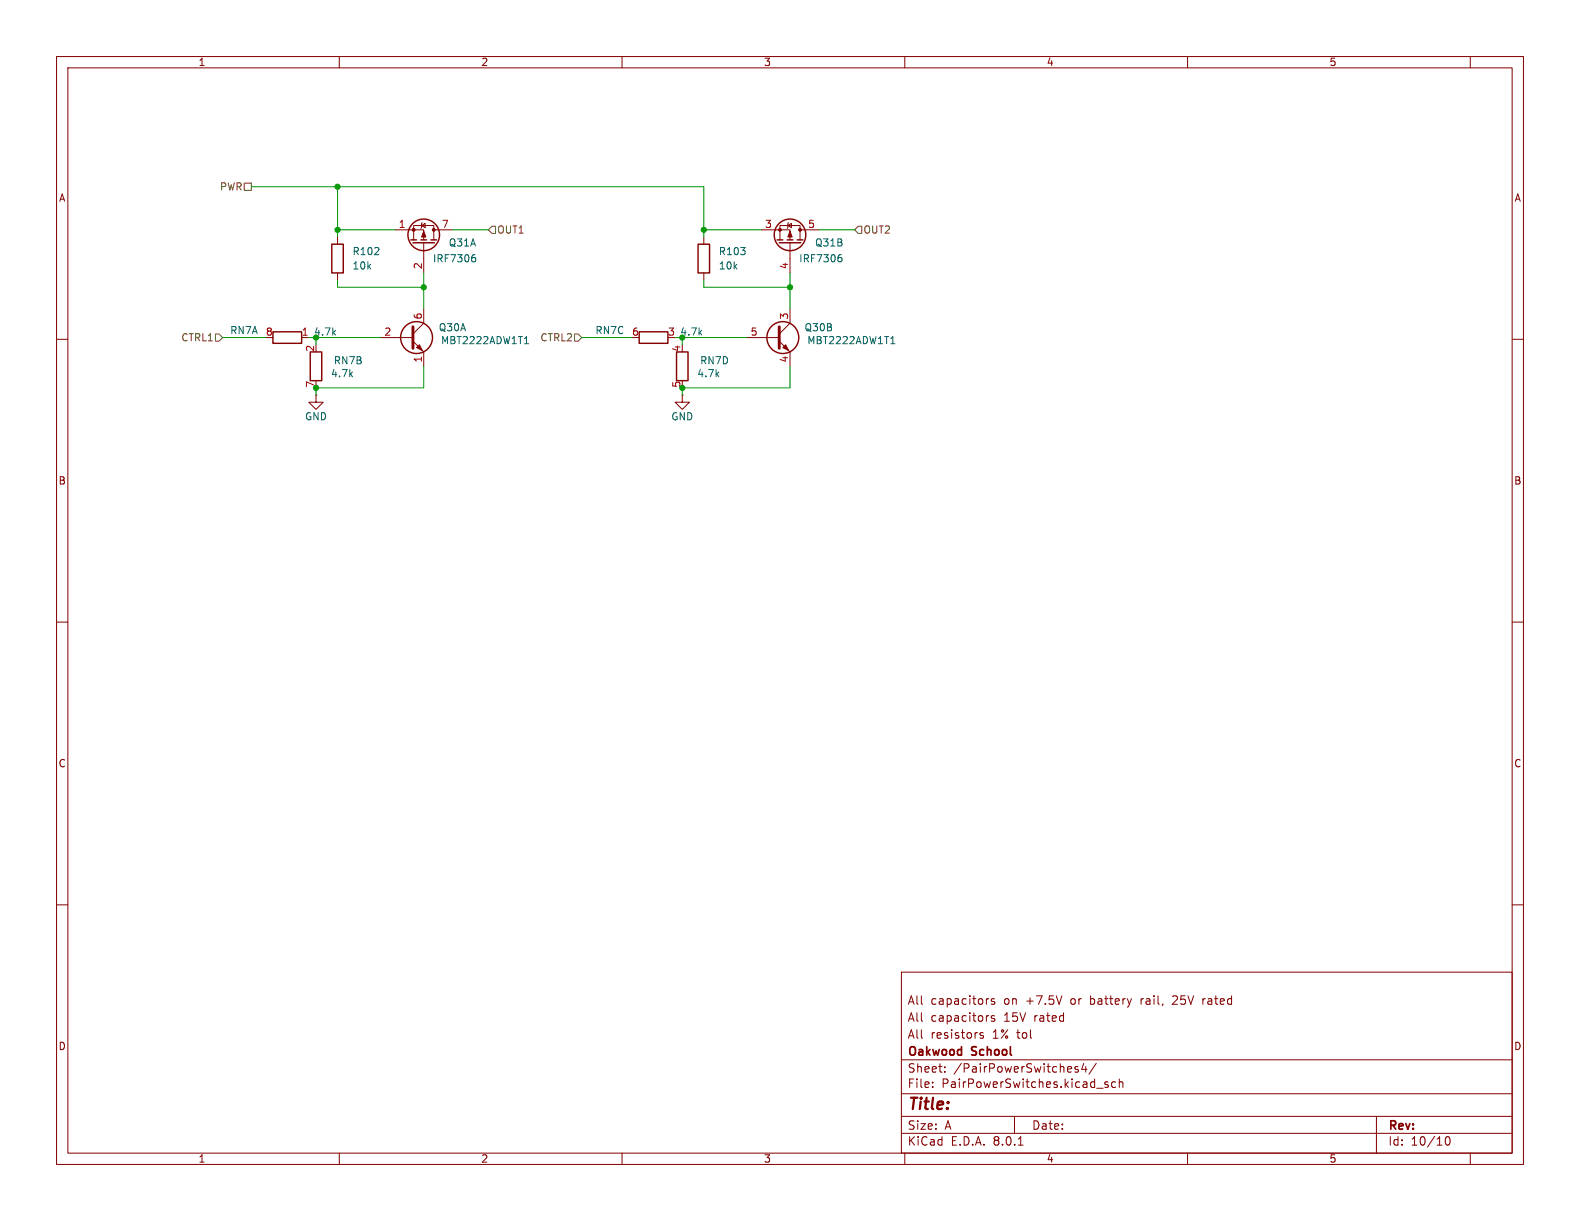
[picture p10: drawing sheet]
<svg xmlns="http://www.w3.org/2000/svg" width="279mm" height="216mm" viewBox="0 0 279 216" stroke-linecap="round" stroke-linejoin="round" font-family="sans-serif">
<g fill="none" stroke="#840000" stroke-width=".18">
<path d="M10 10h259.4v195.9h-259.4zM12 12h255.4v191.9h-255.4zM60 10v2M110 10v2M160 10v2M210 10v2M260 10v2M74.5 39.9l.7-.4v.8zM74.7 39.4l-.2 .1v.8l-.1 .1M139.3 39.9l.7-.4v.8zM139.4 39.4l-.1 .1v.8l-.1 .1M10 60h2"/>
<path d="M53.3 59.7h1.3M59.7 41.9v1.3M59.7 48.3v1.2M67.3 59.7h5.7M69.8 40.6h5.1v1.8M73.2 42.4v-2.5h3.5v2.5M74.9 42.9v5.4M74.9 54.6v2.6l-1.9 1.9M76.7 40.6h3.3M124.5 41.9v1.3M124.5 48.3v1.2M132.1 59.7h5.7"/>
<path d="M134.6 40.6h5.1v1.8M137.9 42.4v-2.5h3.6v2.5M139.7 42.9v5.4M139.7 54.6v2.6l-1.9 1.9M141.5 40.6h3.3M267.4 60h2M55.9 69.9v1.2h1.2l-1.2 1.3-1.3-1.3h1.3M55.9 69.9h.1M73 60.3l1.9 1.9v2.6M120.6 69.9v1.2h1.3l-1.3 1.3-1.2-1.3h1.2M120.6 69.9h.1M137.8 60.3l1.9 1.9v2.6"/>
<path d="M10 110h2M267.4 110h2M10 160h2M267.4 160h2M159.4 171.9h108v32h-108zM174.7 179.6h.2M174.7 176.6h.2M175.9 179.7l-.4-.1-.2 .2 .1 .2 .5 .2v.3h-.6M175.9 176.7l-.4-.1-.2 .2 .1 .2 .5 .2v.3h-.6M207.4 176.2h.1M208.1 176.7l-.8 .9h.9M212.7 176.6v1"/>
<path d="M213 176.6l-.3 .3M159.4 197.4h108M159.4 193.4h108M159.4 187.4h108M164.9 192.1v.2M164.9 191.4v.1M167.1 189.4v.2M167.1 188.7v.1M173.9 182.7l-.4-.1-.2 .2 .1 .2 .5 .2v.3h-.6M179.4 197.4v3M190.6 188.7l-.3-.1-.2 .2v.2l.5 .2v.3h-.5M191.6 188l-.3 1.1h.9"/>
<path d="M192 188.6v1M193.9 188l-1.3 1.9M193.9 192.4h1.2M195.9 191.4l-.3-.1-.2 .2v.2l.5 .2v.3h-.5M197.3 191.4l-.4-.1-.3 .3v.4l.1 .2h.6M197.9 191.4l.2-.1 .4 .1 .1 .9M197.9 190.8v1.5M243.4 197.4v6.5M60 203.9v2M110 203.9v2M159.4 200.4h108M160 203.9v2"/>
<path d="M180.1 202.5h.8M210 203.9v2M255.8 201.1l.1-.1a.81 .81 0 0 1 .6 .6 .81 .81 0 0 1-.3 .8l-.1 .1a.81 .81 0 0 1-.6-.6 .81 .81 0 0 1 .3-.8zM260 203.9v2"/>
</g>
<g fill="none" stroke="#840000" stroke-width=".25">
<path d="M48.3 58.7h5v2h-5zM58.7 43.2h2v5.1h-2zM72.6 42.4h1.1M73 42.9h3.8M74.4 42.4h1M76.2 42.4h1M113 58.7h5.1v2h-5.1zM123.4 43.2h2.1v5.1h-2.1zM137.4 42.4h1M137.8 42.9h3.8M139.2 42.4h1M141 42.4h1"/>
<path d="M54.9 62.2h2v5.1h-2zM119.6 62.2h2.1v5.1h-2.1z"/>
<circle cx="73.7" cy="59.7" r="2.82"/>
<circle cx="74.9" cy="41.5" r="2.79"/>
<circle cx="138.4" cy="59.7" r="2.82"/>
<circle cx="139.7" cy="41.5" r="2.79"/>
</g>
<g fill="#840000" stroke="#840000" stroke-width=".18">
<path d="M74.9 40.9l.4 1h-.8z"/>
<path d="M139.7 40.9l.4 1h-.8z"/>
<path d="M73.7 61.5l.5-.5 .5 1z"/>
<path d="M138.4 61.5l.5-.5 .5 1z"/>
<circle cx="73.2" cy="40.6" r=".25"/>
<circle cx="76.7" cy="40.6" r=".25"/>
<circle cx="137.9" cy="40.6" r=".25"/>
<circle cx="141.5" cy="40.6" r=".25"/>
</g>
<path d="M83.6 45.5h.3l.2 .3v.4l-.5 .1M83.8 45h.2M93 59.7l.1-.2v1.3M148.4 45.5h.3l.2 .3-.1 .4-.4 .1M148.5 45h.3M157.8 59.7l.1-.2v1.3M92.7 60.8h.8M157.5 60.8h.7" fill="none" stroke="#006464" stroke-width=".18"/>
<path d="M73 57.8v3.8M137.8 57.8v3.8" fill="none" stroke="#840000" stroke-width=".51"/>
<path d="M43.2 32.4h1.2v1.3h-1.2zM38.1 59.1h.6l.7 .6-.7 .6h-.6zM87 40h.6v1.3h-.6l-.6-.7zM101.6 59.1h.6l.7 .6-.7 .6h-.6zM151.8 40h.6v1.3h-.6l-.7-.7z" fill="none" stroke="#725600" stroke-width=".18"/>
<g fill="none" stroke="#009600" stroke-width=".18">
<path d="M44.4 33h80.1v8.9M59.7 33v8.9M39.4 59.7h7.6M54.6 59.7h12.7M55.9 59.7v1.3M59.7 40.6h10.1M59.7 49.5v1.3h15.2M74.9 48.3v6.3M80 40.6h6.4M102.9 59.7h8.9M119.4 59.7h12.7M120.6 59.7v1.3"/>
<path d="M124.5 40.6h10.1M124.5 49.5v1.3h15.2M139.7 48.3v6.3M144.8 40.6h6.3M74.9 64.8v3.8h-19v1.3M139.7 64.8v3.8h-19.1v1.3"/>
</g>
<g fill="#009600" stroke="#009600" stroke-width=".18">
<circle cx="59.7" cy="40.6" r=".46"/>
<circle cx="59.7" cy="33" r=".46"/>
<circle cx="74.9" cy="50.8" r=".46"/>
<circle cx="55.9" cy="68.6" r=".46"/>
<circle cx="120.6" cy="68.6" r=".46"/>
<circle cx="124.5" cy="40.6" r=".46"/>
<circle cx="139.7" cy="50.8" r=".46"/>
</g>
<text font-size="2.8" fill="#840000" x="160.4" y="196.8">Title:</text>
<g font-size="2.1" fill="#840000">
<text x="160.4" y="177.9">All</text>
<text x="164.6" y="177.9">capacitors</text>
<text x="177.6" y="177.9">on</text>
<text x="181.6" y="177.9">+7.5V</text>
<text x="189.6" y="177.9">or</text>
<text x="193.2" y="177.9">battery</text>
<text x="202.3" y="177.9">rail,</text>
<text x="208.1" y="177.9">25V</text>
<text x="213.5" y="177.9">rated</text>
<text x="160.4" y="183.9">All</text>
<text x="160.4" y="180.9">All</text>
<text x="164.6" y="183.9">resistors</text>
<text x="164.6" y="180.9">capacitors</text>
<text x="175.6" y="183.9">1% tol</text>
<text x="177.6" y="180.9">15V</text>
<text x="183" y="180.9">rated</text>
<text x="160.4" y="189.9">Sheet:</text>
<text x="160.4" y="187.1">Oakwood</text>
<text x="168.6" y="189.9">/PairPowerSwitches4/</text>
<text x="171.9" y="187.1">School</text>
<text x="160.4" y="192.6">File:</text>
<text x="166.5" y="192.6">PairPowerSwitches.kicad_sch</text>
<text x="160.4" y="202.8">KiCad</text>
<text x="160.4" y="200">Size:</text>
<text x="167.1" y="200">A</text>
<text x="168.1" y="202.8">E.D.A.</text>
<text x="175.7" y="202.8">8.0.1</text>
<text x="182.4" y="200">Date:</text>
<text x="245.4" y="200.2">Rev:</text>
<text x="245.4" y="202.8">Id:</text>
<text x="249.5" y="202.8">10/10</text>
</g>
<g font-size="1.8" fill="#840000">
<text x="35" y="11.9">1</text>
<text x="85" y="11.9">2</text>
<text x="135" y="11.9">3</text>
<text x="185" y="11.9">4</text>
<text x="235" y="11.9">5</text>
<text x="10.3" y="35.9">A</text>
<text x="267.7" y="35.9">A</text>
<text x="10.3" y="85.9">B</text>
<text x="267.7" y="85.9">B</text>
<text x="10.3" y="135.9">C</text>
<text x="267.7" y="135.9">C</text>
<text x="10.3" y="185.9">D</text>
<text x="267.7" y="185.9">D</text>
<text x="35" y="205.8">1</text>
<text x="85" y="205.8">2</text>
<text x="135" y="205.8">3</text>
<text x="185" y="205.8">4</text>
<text x="235" y="205.8">5</text>
</g>
<g font-size="1.8" fill="#725600">
<text x="38.8" y="33.9">PWR</text>
<text x="87.8" y="41.5">OUT1</text>
<text x="152.6" y="41.5">OUT2</text>
<text x="32" y="60.6">CTRL1</text>
<text x="95.5" y="60.6">CTRL2</text>
</g>
<g font-size="1.8" fill="#a90000">
<text x="70.4" y="40.4">1</text>
<text x="78" y="40.4">7</text>
<text x="135.2" y="40.4">3</text>
<text x="142.8" y="40.4">5</text>
<text x="74.7" y="47.7" transform="rotate(-90 74.7 47.7)">2</text>
<text x="139.4" y="47.7" transform="rotate(-90 139.4 47.7)">4</text>
<text x="46.9" y="59.4">8</text>
<text x="53.3" y="59.4">1</text>
<text x="67.9" y="59.4">2</text>
<text x="74.7" y="56.6" transform="rotate(-90 74.7 56.6)">6</text>
<text x="111.7" y="59.4">6</text>
<text x="118" y="59.4">3</text>
<text x="132.6" y="59.4">5</text>
<text x="139.4" y="56.6" transform="rotate(-90 139.4 56.6)">3</text>
<text x="55.6" y="62.3" transform="rotate(-90 55.6 62.3)">2</text>
<text x="74.7" y="64.2" transform="rotate(-90 74.7 64.2)">1</text>
<text x="120.4" y="62.3" transform="rotate(-90 120.4 62.3)">4</text>
<text x="139.4" y="64.2" transform="rotate(-90 139.4 64.2)">4</text>
<text x="55.6" y="68.7" transform="rotate(-90 55.6 68.7)">7</text>
<text x="120.4" y="68.7" transform="rotate(-90 120.4 68.7)">5</text>
</g>
<g font-size="1.8" fill="#006464">
<text x="62.2" y="45.3">R102</text>
<text x="62.2" y="47.9">10k</text>
<text x="76.5" y="46.6">IRF7306</text>
<text x="79.3" y="43.8">Q31A</text>
<text x="127" y="45.3">R103</text>
<text x="127" y="47.9">10k</text>
<text x="141.2" y="46.6">IRF7306</text>
<text x="144" y="43.8">Q31B</text>
<text x="40.6" y="59.3">RN7A</text>
<text x="77.5" y="58.8">Q30A</text>
<text x="105.2" y="59.3">RN7C</text>
<text x="142.2" y="58.8">Q30B</text>
<text x="58.9" y="64.6">RN7B</text>
<text x="77.9" y="61.1">MBT2222ADW1T1</text>
<text x="123.7" y="64.6">RN7D</text>
<text x="142.7" y="61.1">MBT2222ADW1T1</text>
<text x="58.4" y="66.9">4.7k</text>
<text x="123.2" y="66.9">4.7k</text>
<text x="53.8" y="74.5">GND</text>
<text x="118.6" y="74.5">GND</text>
</g>
<g font-size="1.8" fill="#009600">
<text x="55.4" y="59.5">4.7k</text>
<text x="120.2" y="59.5">4.7k</text>
</g>
</svg>
